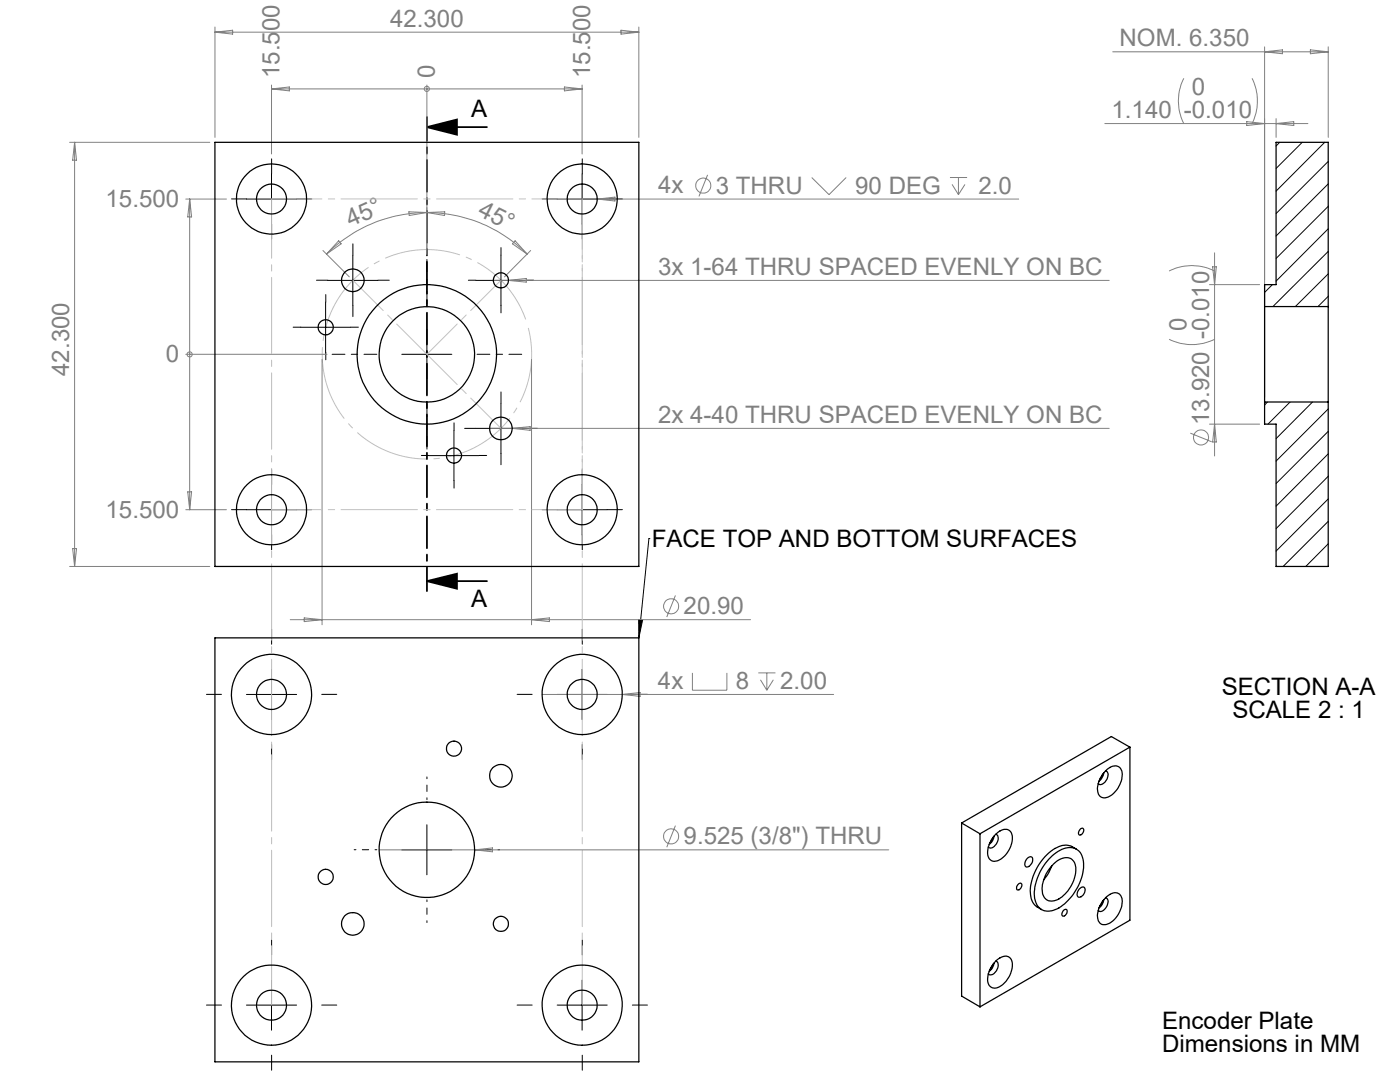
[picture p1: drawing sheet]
<svg xmlns="http://www.w3.org/2000/svg" width="279mm" height="216mm" viewBox="0 0 279 216" stroke-linecap="round" stroke-linejoin="round" font-family="sans-serif">
<g fill="none" stroke="#808080" stroke-width=".2">
<path d="M42.9 5.4v22M42.9 6.4h84.6M42.9 6.4l3.5-.4v.8zM54.2 17.7h62M54.2 17v13.7M54.2 17.7l3.5-.3v.7zM85.2 17.7h.1M85.2 17v33.8M112.6 17.4l3.6 .3-3.6 .4zM116.2 17v13.7M123.9 6l3.6 .4-3.6 .4zM127.5 5.4v22"/>
<path d="M222.1 10.3h43M236.3 15.6a9.9 9.9 0 0 0 0 9.1M249.9 15.6a10.2 10.2 0 0 1 0 9.1M252.4 9.3v69.9M252.4 10.3l3.5-.4v.8zM261.5 9.9l3.6 .4-3.6 .4zM265.1 9.3v18.1M13.9 28.4h28M14.9 28.4v84.6M14.9 28.4l.4 3.6h-.8zM37.1 39.7h8.1M37.9 39.7v62"/>
<path d="M37.9 39.7l.3 3.6h-.7zM113.2 39.7h90.1M119.2 39.7l3.5-.4v.8zM141.2 34.9l-1.7 4.3M162 35.4l3.5 3.4 3.4-3.4M189.6 35.4h3.4M190 36.8l1.3 2M191.3 35.4v3.4M192.6 36.8l-1.3 2M220.5 24.7h40.5M248.8 24.3l3.6 .4-3.6 .3zM254.7 23.7v3.7"/>
<path d="M254.7 24.7l3.5-.4v.7zM64.5 50l5.2 5.2M67.6 48l.5 .6-2.9 2.1zM81.6 42.3l3.6 .1-3.5 .6zM85.2 42.4l3.6-.1-.1 .7zM85.2 42.4a28.4 28.4 0 0 0-20 8.3M85.2 42.4a28.3 28.3 0 0 1 20 8.3M98.5 56h122.9M101.5 56l3.5-.4v.7zM102.8 48l2.4 2.7-2.9-2.1zM105.9 50l-5.2 5.2M233.3 54.1a9.9 9.9 0 0 1 9.1 0"/>
<path d="M241.4 56.8h10M242 53.2h.7l-.3 3.6zM242.4 50.4v40.6M37.1 70.7h28.2M37.9 70.7h.1M64.3 71.7v53M106.1 71.7v53M233.3 67.7a10.2 10.2 0 0 0 9.1 0M37.5 98.1h.7l-.3 3.6zM97.7 85.5h123.7M102.2 85.5l3.6-.4v.8zM237.6 86.4l4.2 1.8"/>
<path d="M241.4 84.6h10M242.4 84.6l.3 3.6h-.7zM13.9 113h28M14.5 109.5h.8l-.4 3.5zM37.1 101.7h8.1M134.8 118.8l-1.7 4.3M57.9 123.6h91.9M60.7 123.3l3.6 .3-3.6 .4zM106.1 123.6l3.5-.3v.7zM108.2 138.6h58.2M124.2 138.6l3.5-.4v.8zM138.2 134.3v3.4h6.9v-3.4"/>
<path d="M151.3 134.3h3.5M151.8 135.6l1.2 2.1M153 134.3v3.4M154.3 135.6l-1.3 2.1M75.7 169.6h101.7M94.7 169.6l3.6-.4v.8zM134.8 164.7l-1.7 4.4"/>
<circle cx="85.2" cy="17.7" r=".5"/>
<circle cx="140.3" cy="37" r="1.51"/>
<circle cx="37.8" cy="70.7" r=".5"/>
<circle cx="239.7" cy="87.3" r="1.51"/>
<circle cx="133.9" cy="121" r="1.51"/>
<circle cx="133.9" cy="166.9" r="1.51"/>
</g>
<g fill="none" stroke="#000" stroke-width=".2">
<path d="M49.2 39.7h10M54.2 34.7v10M111.2 39.7h10M116.2 34.7v10M255.4 28.4l-.7 .7M259.9 28.4l-5.2 5.2M264.4 28.4l-9.7 9.7M265.1 32.2l-10.4 10.4M265.1 36.7l-10.4 10.4M65.4 56h10M70.4 50.9v10M95 56h10"/>
<path d="M100 50.9v10M253.9 56.8l-1.5 1.5M265.1 41.2l-10.4 10.4M265.1 45.6l-10.4 10.5M265.1 50.2l-11.1 11M265.1 54.6l-6.6 6.6M265.1 59.1l-2.1 2.1M60 65.3h10M65 60.3v10M80.2 70.7h10M85.2 65.7v10M54.2 96.7v10"/>
<path d="M85.6 90.9h10M90.6 85.9v10M95 85.5h10M100 80.5v10M116.2 96.7v10M252.9 80.2l-.5 .6M257.5 80.2l-4.5 4.4M261.9 80.2l-7.2 7.3M265.1 81.6l-10.4 10.4M265.1 86.1l-10.4 10.4M265.1 90.6l-10.4 10.4M265.1 95l-10.4 10.5"/>
<path d="M265.1 99.6l-10.4 10.4M49.2 101.7h10M111.2 101.7h10M129.5 107.5h.1M129.5 107.5l-2 19.8M265.1 104l-9 9M265.1 108.5l-4.5 4.5M49.2 138.6h10M54.2 133.6v10M111.2 138.6h10M116.2 133.6v10M127.5 123.7l.7 .1-.7 3.5z"/>
<path d="M80.2 169.6h10M85.2 164.6v10M54.2 195.6v10M116.2 195.6v10M49.2 200.6h10M111.2 200.6h10"/>
</g>
<path d="M85.2 25.4l6-1.6v3.1zM85.2 25.4h12M85.2 116l6-1.5v3zM85.2 116h12" fill="none" stroke="#000" stroke-width=".35"/>
<path d="M105.2 64.6a20.9 20.9 0 0 0-35-8.5 20.9 20.9 0 0 0 9.5 34.7 20.9 20.9 0 0 0 25.8-25l-.3-1.2" fill="none" stroke="#c0c0c0" stroke-width=".2" stroke-dasharray="15.2 1.3 1.3 1.3" stroke-dashoffset="-.9" stroke-linecap="butt"/>
<g fill="none" stroke="#000" stroke-width=".2" stroke-dasharray="15.2 1.3 1.3 1.3">
<path d="M49.2 39.7h-3M54.2 34.7v-3M59.2 39.7h3M111.2 39.7h-3M116.2 34.7v-3M121.2 39.7h3M54.2 44.7v3M65.4 55.9h-2.2M70.4 50.9v-2.2M75.4 55.9h2.3M95 55.9h-1.5M100 50.9v-1.5"/>
<path d="M105 55.9h1.5M116.2 44.7v3M60 65.3h-1.5M65 60.3v-1.5M65 70.3v1.5M70 65.3h1.5M70.4 60.9v2.3M100 60.9v1.5M54.2 96.7v-3M85.6 90.9h-1.5M90.6 85.9v-1.5M90.6 95.9v1.5"/>
<path d="M95 85.5h-2.3M95.6 90.9h1.5M100 80.5v-2.3M100 90.5v2.2M105 85.5h2.2M116.2 96.7v-3M49.2 101.7h-3M54.2 106.7v3M59.2 101.7h3M111.2 101.7h-3M116.2 106.7v3M121.2 101.7h3"/>
<path d="M44.2 138.6h-3M54.2 128.6v-3M64.2 138.6h3M106.2 138.6h-3M116.2 128.6v-3M126.2 138.6h3M54.2 148.6v3M116.2 148.6v3M54.2 190.6v-3M116.2 190.6v-3M44.2 200.6h-3M54.2 210.6v3"/>
<path d="M64.2 200.6h3M106.2 200.6h-3M116.2 210.6v3M126.2 200.6h3"/>
</g>
<path d="M75.2 70.7h-8.9M85.2 60.7v-8.9M95.2 70.7h8.9M85.2 80.7v8.9" fill="none" stroke="#000" stroke-width=".2" stroke-dasharray="15.2 1.3 1.3 1.3" stroke-dashoffset="12.7"/>
<path d="M85.2 159.6v-4.6M75.2 169.6h-4.5M85.2 179.6v4.5M95.2 169.6h4.5" fill="none" stroke="#000" stroke-width=".2" stroke-dasharray="15.2 1.3 1.3 1.3" stroke-dashoffset="14.9"/>
<path d="M85.2 23.3v94.7" fill="none" stroke="#000" stroke-width=".35" stroke-dasharray="6.3 1.3 1.3 1.3" stroke-dashoffset="1.6"/>
<path d="M85.2 70.7l-14.8-14.8M85.2 70.7l14.8 14.8M85.2 70.7l14.8-14.8" fill="none" stroke="#c0c0c0" stroke-width=".2" stroke-dasharray="15.2 1.3 1.3 1.3" stroke-dashoffset="6.7"/>
<path d="M54.2 39.7v160.9M116.2 39.7v160.9" fill="none" stroke="#c0c0c0" stroke-width=".2" stroke-dasharray="15.2 1.3 1.3 1.3" stroke-dashoffset="3.4"/>
<path d="M116.2 39.7h-62M54.2 101.7h62M116.2 101.7v-62" fill="none" stroke="#c0c0c0" stroke-width=".2" stroke-dasharray="15.2 1.3 1.3 1.3" stroke-dashoffset="5.2"/>
<g fill="#000">
<path d="M127.5 123.7l.7 .1-.7 3.5z"/>
<path d="M85.2 25.4l6-1.6v3.1zM85.2 116l6-1.5v3z"/>
</g>
<g fill="none" stroke="#000" stroke-width=".25">
<path d="M42.9 28.4h84.6v84.6h-84.6zM252.4 61.2v19M252.4 61.2v-4.4h2.3v-28.4h10.4v32.8M252.4 61.2h12.7M265.1 61.2v19M252.4 80.2v4.4h2.3v28.4h10.4v-32.8M252.4 80.2h12.7M42.9 127.3h84.6v84.6h-84.6zM220.1 154.4l-.7 1.2M220.3 154.2a2.42 2.42 0 0 1-1 1.7M220.5 154a2.23 2.23 0 0 1 2.9-.9 3.1 3.1 0 0 1-.1 3.8 3.6 3.6 0 0 1-3.2 2.3 2.06 2.06 0 0 1-.9-2.8l.4-1.1zM220.6 153.8a1 1 0 0 1 .3 1.6 1.4 1.4 0 0 1-1.7 1"/>
<path d="M225.5 149.1l-29.9 17.3M225.5 149.1v34.5l-29.9 17.3M225.5 149.1l-3.7-2.1-29.9 17.2M191.9 164.2l3.7 2.2M191.9 164.2v34.6l3.7 2.1M195.6 166.4v34.5M198.2 167.1l-.7 1.2M198.4 166.9a2.45 2.45 0 0 1-1 1.6M198.5 166.7a2.54 2.54 0 0 1 2.8-1.1 2.55 2.55 0 0 1 .4 3.3 4.4 4.4 0 0 1-3.3 3 1.6 1.6 0 0 1-1.3-2.2 5.4 5.4 0 0 1 1.4-3zM198.7 166.5a1.27 1.27 0 0 1 .1 2 1 1 0 0 1-1.6 .5M203.2 176.5a.44 .44 0 0 1 .6-.2 .44 .44 0 0 1 0 .7 .59 .59 0 0 1-.9 .4v-.4zM204.9 171.4a.65 .65 0 0 1 .5-.5 .65 .65 0 0 1 .7 .4 1.46 1.46 0 0 1-1.3 1.7 1.08 1.08 0 0 1 .1-1.6z"/>
<path d="M209.9 172.8a8.3 8.3 0 0 1-1.6 2.7M210 170.7a4.6 4.6 0 0 1 4.6-1.4 3.8 3.8 0 0 1 1.6 4.3 10.4 10.4 0 0 1-6 8 2.8 2.8 0 0 1-3.8-2.8 10.9 10.9 0 0 1 3.6-8.1zM210.3 172.4a2.92 2.92 0 0 1 3.7-.9 3.5 3.5 0 0 1 .4 3.9 6.3 6.3 0 0 1-4.3 4.4 1.9 1.9 0 0 1-2.1-2.1 7.3 7.3 0 0 1 2.3-5.3zM214.8 169.4a3.6 3.6 0 0 0-4.7 .1 10.7 10.7 0 0 0-4.4 9.1 3.3 3.3 0 0 0 2.2 2.9M215.4 177.3a.62 .62 0 0 1 .9-.3 .62 .62 0 0 1 .2 .9 1.1 1.1 0 0 1-1.4 1 1.36 1.36 0 0 1 .3-1.6zM215.6 165.4a.43 .43 0 0 1 .7 0 .43 .43 0 0 1-.1 .7 .57 .57 0 0 1-.9 .3v-.4zM220.1 179.7l-.7 1.2M220.3 179.5v.1a2.24 2.24 0 0 1-1 1.6M220.6 179.1a1 1 0 0 1 .3 1.6 1.47 1.47 0 0 1-1.5 1.1l-.2-.1M220.7 179.1a2.2 2.2 0 0 1 2.7-.7 2.99 2.99 0 0 1 .1 3.5 3.9 3.9 0 0 1-3.4 2.6 2.08 2.08 0 0 1-.9-2.9 6.2 6.2 0 0 1 1.5-2.5zM198.2 192.4l-.7 1.2M198.4 192.2a2.49 2.49 0 0 1-1 1.6"/>
<path d="M198.7 191.8a1.02 1.02 0 0 1 .3 1.6 1.28 1.28 0 0 1-1.7 1l-.1-.1M198.8 191.7a2.22 2.22 0 0 1 2.7-.6 3.1 3.1 0 0 1 .1 3.4 4.1 4.1 0 0 1-3.2 2.7 1.79 1.79 0 0 1-1.2-2.5 5.9 5.9 0 0 1 1.6-3zM212.3 181.6a.39 .39 0 0 1 .6-.1 .39 .39 0 0 1 0 .6 .62 .62 0 0 1-.3 .6 .62 .62 0 0 1-.7-.1v-.4z"/>
<circle cx="54.2" cy="39.7" r="2.99"/>
<circle cx="54.2" cy="39.7" r="7"/>
<circle cx="116.2" cy="39.7" r="7"/>
<circle cx="116.2" cy="39.7" r="2.99"/>
<circle cx="70.4" cy="55.9" r="2.26"/>
<circle cx="100" cy="55.9" r="1.52"/>
<circle cx="65" cy="65.3" r="1.52"/>
<circle cx="85.2" cy="70.7" r="13.9"/>
<circle cx="85.2" cy="70.7" r="9.5"/>
<circle cx="90.6" cy="90.9" r="1.51"/>
<circle cx="100" cy="85.5" r="2.26"/>
<circle cx="54.2" cy="101.7" r="3"/>
<circle cx="54.2" cy="101.7" r="7"/>
<circle cx="116.2" cy="101.7" r="7"/>
<circle cx="116.2" cy="101.7" r="3"/>
<circle cx="54.2" cy="138.6" r="8"/>
<circle cx="54.2" cy="138.6" r="3"/>
<circle cx="116.2" cy="138.6" r="3"/>
<circle cx="116.2" cy="138.6" r="8"/>
<circle cx="90.6" cy="149.4" r="1.51"/>
<circle cx="100" cy="154.8" r="2.26"/>
<circle cx="65" cy="175" r="1.52"/>
<circle cx="85.2" cy="169.6" r="9.5"/>
<circle cx="70.4" cy="184.4" r="2.25"/>
<circle cx="100" cy="184.4" r="1.52"/>
<circle cx="54.2" cy="200.6" r="8"/>
<circle cx="54.2" cy="200.6" r="2.99"/>
<circle cx="116.2" cy="200.6" r="2.99"/>
<circle cx="116.2" cy="200.6" r="8"/>
</g>
<g font-size="4.8" fill="#808080">
<text x="77.9" y="5.3">42.300</text>
<text x="223.4" y="9.2">NOM. 6.350</text>
<text x="55.8" y="15.6" transform="rotate(-90 55.8 15.6)">15.500</text>
<text x="86.8" y="15.6" transform="rotate(-90 86.8 15.6)">0</text>
<text x="117.8" y="15.6" transform="rotate(-90 117.8 15.6)">15.500</text>
<text x="221.8" y="23.6">1.140 -0.010</text>
<text x="237.9" y="19">0</text>
<text x="21.1" y="41.3">15.500</text>
<text x="131.3" y="38.6">4x</text>
<text x="142.9" y="38.6">3 THRU</text>
<text x="170.7" y="38.6">90 DEG</text>
<text x="195.3" y="38.6">2.0</text>
<text x="69.9" y="45.3" transform="rotate(-24 69.9 45.3)">45°</text>
<text x="95.2" y="42.8" transform="rotate(27 95.2 42.8)">45°</text>
<text x="131.3" y="54.8">3x 1-64 THRU SPACED EVENLY ON BC</text>
<text x="236.8" y="66.1" transform="rotate(-90 236.8 66.1)">0</text>
<text x="13.8" y="75" transform="rotate(-90 13.8 75)">42.300</text>
<text x="33.1" y="72.3">0</text>
<text x="131.3" y="84.4">2x 4-40 THRU SPACED EVENLY ON BC</text>
<text x="241.3" y="84.8" transform="rotate(-90 241.3 84.8)">13.920 -0.010</text>
<text x="21.1" y="103.3">15.500</text>
<text x="136.4" y="122.6">20.90</text>
<text x="131.3" y="137.5">4x</text>
<text x="146.9" y="137.5">8</text>
<text x="155.7" y="137.5">2.00</text>
<text x="136.4" y="168.5">9.525 (3/8&quot;) THRU</text>
</g>
<g font-size="4.8">
<text x="94" y="23.4">A</text>
<text x="130.1" y="109.1">FACE TOP AND BOTTOM SURFACES</text>
<text x="94" y="121.2">A</text>
<text x="243.8" y="138.7">SECTION A-A</text>
<text x="245.9" y="143.2">SCALE 2 : 1</text>
<text x="231.9" y="205.4">Encoder Plate</text>
<text x="231.9" y="209.9">Dimensions in MM</text>
</g>
</svg>
